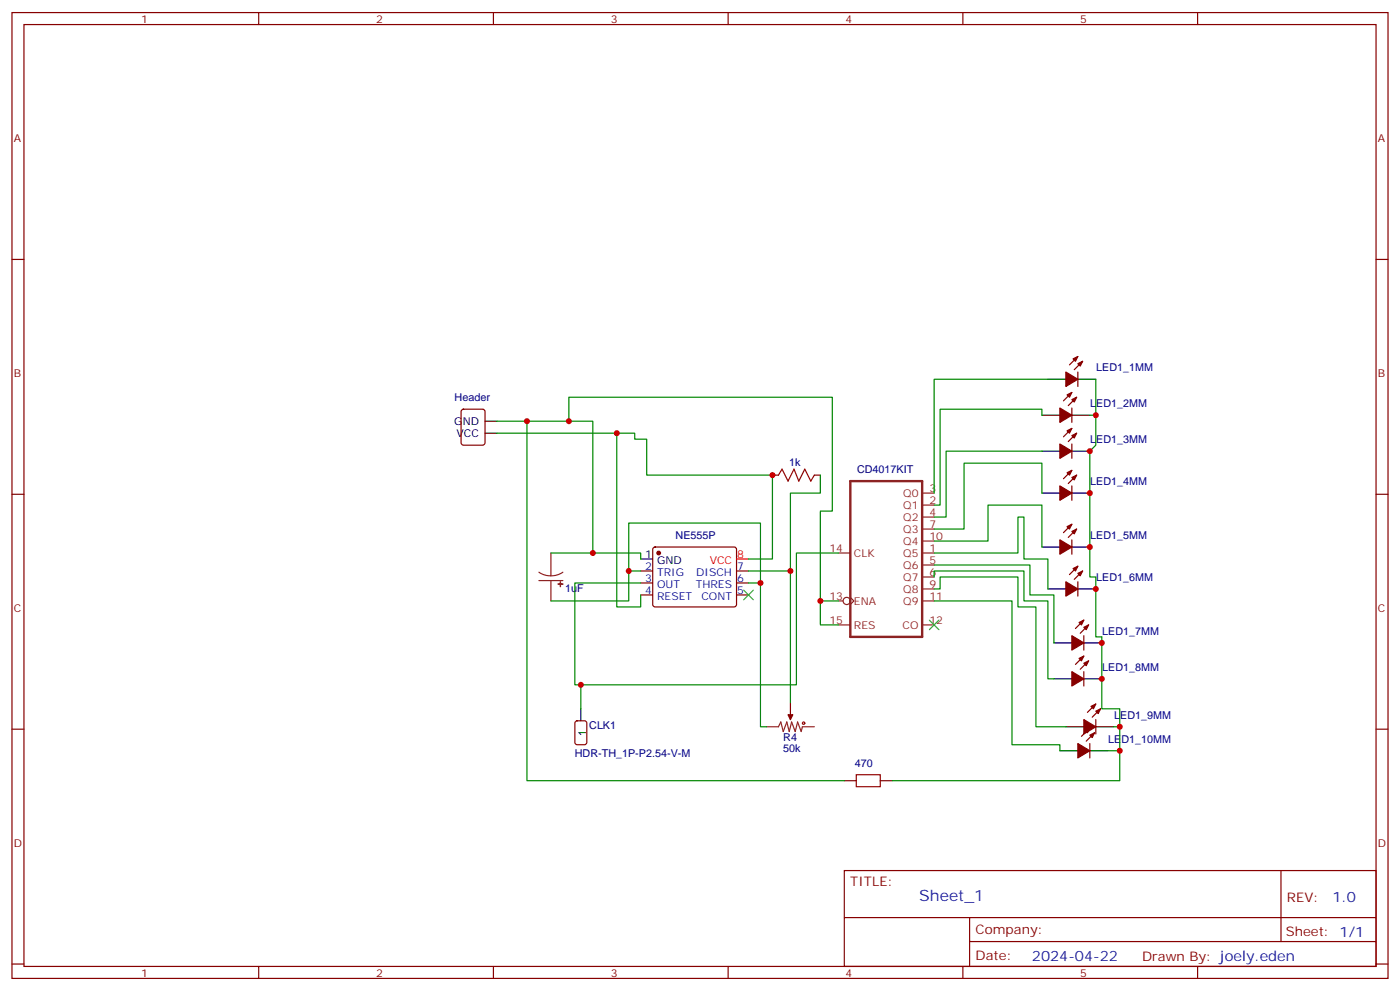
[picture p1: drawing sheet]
<svg xmlns="http://www.w3.org/2000/svg" width="412mm" height="292mm" viewBox="0 0 412 292" stroke-linecap="round" stroke-linejoin="round" font-family="sans-serif">
<g fill="none" stroke="#870000" stroke-width=".35">
<path d="M3.5 3.7h405.4v284.3h-405.4zM7.1 7.2h398.2v277.3h-398.2zM76.2 3.7v3.5M145.3 3.7v3.5M214.5 3.7v3.5M283.6 3.7v3.5M352.8 3.7v3.5M3.5 76.4h3.6M405.3 76.4h3.6M315.7 115.5l-2.4 2.5M317.1 116.9l-2.4 2.5M317.5 109.5v4.3"/>
<path d="M317.5 105l-2.5 2.4M318.9 106.4l-2.5 2.4M136.1 120.7l.4-.2h5.7l.6 .4 .1 9.5-.5 .6-5.9 .1-.6-.5-.1-9.4zM227.5 139.9h1.8M239.9 139.9h1.8M315.7 120.1v4.3M315.7 130.7v4.2M315.7 126.1l-2.4 2.5M315.7 138.5l-2.4 2.4M317.1 127.5l-2.4 2.5M317.1 139.9l-2.4 2.4M3.5 145.5h3.6"/>
<path d="M315.7 143.1v4.2M315.7 158.9v4.3M315.7 154.3l-2.4 2.5M317.1 155.8l-2.4 2.4M405.3 145.5h3.6M188.7 168.1h3.6M188.7 171.6h3.6M188.7 175.2h3.6M192.5 161.2l.5-.2h23.3l.5 .2 .2 .5-.1 16.6-.6 .4-23.6-.1-.4-.6v-16.3zM217 168.1h3.5M217 171.6h3.5M217 175.2h3.5"/>
<path d="M317.5 171.3v4.2M317.5 166.7l-2.5 2.5M318.9 168.1l-2.5 2.5M319.3 187.1v4.3M319.3 197.7v4.3M319.3 182.6l-2.5 2.4M319.3 193.1l-2.5 2.5M320.7 184l-2.5 2.4M320.7 194.6l-2.5 2.4M3.5 214.7h3.6M232.8 206.9v3.5M321 218.9v4.2"/>
<path d="M321 214.3l-2.4 2.5M322.4 215.7l-2.4 2.5M322.8 211.8v4.3M322.8 207.3l-2.5 2.4M324.2 208.7l-2.5 2.4M405.3 214.7h3.6M248.7 229.8h3.5M259.3 229.8h3.5M248.7 256.3h156.6v28.2h-156.6zM377.3 256.3v20.9M248.7 270.1h156.5M285.6 277.2h119.6"/>
<path d="M285.6 270.1v14.2M3.5 283.8h3.6M76.2 284.5v3.5M145.3 284.5v3.5M214.5 284.5v3.5M283.6 284.5v3.5M352.8 284.5v3.5M405.3 283.8h3.6"/>
</g>
<g fill="#870000" stroke="#870000" stroke-width=".35">
<path d="M316.1 105.7l1.4-.7-.7 1.4z"/>
<path d="M317.5 107.1l1.4-.7-.7 1.4z"/>
<path d="M314 109.5l3.5 2.2-3.5 2.1z"/>
<path d="M232.1 210.4h1.4l-.7 1.4z"/>
<path d="M314.3 116.2l1.4-.7-.7 1.4z"/>
<path d="M315.7 117.7l1.4-.8-.7 1.5z"/>
<path d="M312.2 120.1l3.5 2.1-3.5 2.2z"/>
<path d="M314.3 126.8l1.4-.7-.7 1.4z"/>
<path d="M315.7 128.2l1.4-.7-.7 1.4z"/>
<path d="M312.2 130.7l3.5 2.1-3.5 2.1z"/>
<path d="M314.3 139.2l1.4-.7-.7 1.4z"/>
<path d="M315.7 140.6l1.4-.7-.7 1.4z"/>
<path d="M312.2 143.1l3.5 2.1-3.5 2.1z"/>
<path d="M314.3 155l1.4-.7-.7 1.5z"/>
<path d="M315.7 156.5l1.4-.7-.7 1.4z"/>
<path d="M312.2 158.9l3.5 2.1-3.5 2.2z"/>
<path d="M316.1 167.4l1.4-.7-.7 1.4z"/>
<path d="M317.5 168.8l1.4-.7-.7 1.4z"/>
<path d="M314 171.3l3.5 2.1-3.5 2.1z"/>
<path d="M317.9 183.3l1.4-.7-.7 1.4z"/>
<path d="M319.3 184.7l1.4-.7-.7 1.4z"/>
<path d="M315.7 187.1l3.6 2.2-3.6 2.1z"/>
<path d="M321.4 208l1.4-.7-.7 1.4z"/>
<path d="M322.8 209.4l1.4-.7-.7 1.4z"/>
<path d="M319.3 211.8l3.5 2.2-3.5 2.1z"/>
<path d="M319.6 215l1.4-.7-.7 1.4z"/>
<path d="M321 216.4l1.4-.7-.7 1.4z"/>
<path d="M317.5 218.9l3.5 2.1-3.5 2.1z"/>
<path d="M317.9 193.9l1.4-.8-.7 1.5z"/>
<path d="M319.3 195.3l1.4-.7-.7 1.4z"/>
<path d="M315.7 197.7l3.6 2.1-3.6 2.2z"/>
<circle cx="194" cy="162.8" r=".53"/>
</g>
<g fill="none" stroke="#000" stroke-width=".35">
<path d="M308.7 111.7h5.3M317.5 111.7h5.3M142.9 124h3.5M142.9 127.5h3.5M306.9 122.2h5.3M306.9 132.8h5.3M315.7 122.2h5.3M315.7 132.8h5.3M306.9 145.2h5.3M315.7 145.2h5.3M188.7 164.6h3.6M306.9 161h5.3"/>
<path d="M308.7 173.4h5.3M315.7 161h5.3M317.5 173.4h5.3M310.4 189.3h5.3M310.4 199.8h5.3M319.3 189.3h5.3M319.3 199.8h5.3M171.1 208.7v3.5M314 214h5.3M322.8 214h5.3M312.2 221h5.3M321 221h5.3"/>
</g>
<g fill="none" stroke="#a10000" stroke-width=".35">
<path d="M229.3 139.9l1.1-1.8 1.7 3.5 1.8-3.5 1.4 3.5 1.8-3.5 1.7 3.5 1.1-1.7M252.2 228.1h7.1v3.5h-7.1z"/>
<circle cx="236.7" cy="212.9" r=".35"/>
</g>
<path d="M217 164.6h3.5" fill="none" stroke="#f00" stroke-width=".35"/>
<g fill="none" stroke="#8c2424" stroke-width=".35">
<path d="M271.6 148.7h3.6M271.6 145.2h3.6M271.6 152.2h3.6M271.6 155.8h3.6M271.6 159.3h3.6M158.7 168.5l1.7 .8 1.9 .2M158.7 170.9h7.1M162.3 162.8v6.7M162.3 170.9v6M165.8 168.5l-1.7 .8-1.8 .2M246.9 162.8h3.6M246.9 176.9h1.5"/>
<path d="M250.5 175.9l1 1-1 1.1M271.6 162.8h3.6M271.6 166.3h3.6M271.6 169.9h3.6M271.6 173.4h3.6M271.6 176.9h3.6M246.9 184h3.6M271.6 184h3.6M225.8 214h3.5l.7-1.5 .7 2.9 1.1-2.9 .7 2.9 .7-2.9 1 2.9 .7-2.9 1.1 2.9 .4-1.4h3.5M232.8 210.4v1.4"/>
<circle cx="249.4" cy="176.9" r="1.06"/>
</g>
<g fill="#8c2424" stroke="#8c2424" stroke-width=".35">
<path d="M164.4 171.9l1.4 .1z"/>
<path d="M165.1 171.3v1.4z"/>
</g>
<path d="M250.5 141.6h21.1v45.9h-21.1z" fill="none" stroke="#8c2424" stroke-width=".71"/>
<g fill="none" stroke="#008700" stroke-width=".35">
<path d="M308.7 111.7h-33.5v33.5M322.8 111.7v19.4l-1.8 1.7v37.1h1.8v17.6h1.8v21.2h5.2v5.3h-1.7M146.4 127.5h35.3v51.2h7v-3.5M146.4 124h28.2v38.8M155.2 124v105.8h93.5M167.6 124v-7.1h77.6v33.6h-3.5v26.4h5.2M181.7 127.5h5.3v1.8h3.5v10.6h37v24.7h-7M241.7 139.9v5.3h-8.9v22.9M306.9 122.2v-1.7h-30v28.2h-1.7M306.9 132.8h-28.2v19.4h-3.5M321 122.2h1.8M275.2 159.3h15.8v-10.6h15.9v12.3"/>
<path d="M306.9 145.2v-8.9h-22.9v19.5h-8.8M162.3 162.8h26.4v1.8M185.2 168.1v-14.1h38.8v17.6h-3.5M188.7 168.1h-3.5v8.8h-22.9M220.5 168.1h12.3v38.8M224 171.6v42.4h1.8M241.7 176.9v7.1h5.2M246.9 162.8h-12.3v38.8h-65.3v-30h19.4M275.2 162.8h24.7v-10.6h1.7v12.4h7.1v8.8M275.2 166.3h28.2v8.9h7v14.1M275.2 169.9v-1.8h26.4v8.8h7.1v22.9h1.7M275.2 173.4h1.7v-3.5h23v8.8h5.3v35.3h8.8"/>
<path d="M275.2 176.9h22.9v42.4h14.1v1.7M171.1 201.6v7.1M329.8 214v7h-3.5M329.8 221v8.8h-67"/>
</g>
<path d="M169.6 212.4l.4-.2h2.2l.6 .4 .1 5.9-.5 .7-2.4 .1-.6-.5-.1-5.9z" fill="none" stroke="#900" stroke-width=".35"/>
<path d="M219.1 173.7l2.8 2.9M221.9 173.7l-2.8 2.9M273.8 182.6l2.8 2.8M276.6 182.6l-2.8 2.8" fill="none" stroke="#3c3" stroke-width=".35"/>
<g fill="#c00">
<circle cx="324.6" cy="189.3" r=".88"/>
<circle cx="324.6" cy="199.8" r=".88"/>
<circle cx="321" cy="161" r=".88"/>
<circle cx="321" cy="145.2" r=".88"/>
<circle cx="321" cy="132.8" r=".88"/>
<circle cx="322.8" cy="122.2" r=".88"/>
<circle cx="329.8" cy="214" r=".88"/>
<circle cx="322.8" cy="173.4" r=".88"/>
<circle cx="329.8" cy="221" r=".88"/>
<circle cx="185.2" cy="168.1" r=".88"/>
<circle cx="224" cy="171.6" r=".88"/>
<circle cx="232.8" cy="168.1" r=".88"/>
<circle cx="181.7" cy="127.5" r=".88"/>
<circle cx="227.5" cy="139.9" r=".88"/>
<circle cx="174.6" cy="162.8" r=".88"/>
<circle cx="155.2" cy="124" r=".88"/>
<circle cx="167.6" cy="124" r=".88"/>
<circle cx="241.7" cy="176.9" r=".88"/>
<circle cx="171.1" cy="201.6" r=".88"/>
</g>
<text font-size="4.6" fill="#00f" x="270.8" y="265.3">Sheet_1</text>
<g font-size="4.2" fill="#00f">
<text x="392.5" y="265.6">1.0</text>
<text x="304" y="282.9">2024-04-22</text>
</g>
<g font-size="3.9" fill="#800">
<text x="250.5" y="260.9">TITLE:</text>
<text x="379.1" y="265.6">REV:</text>
<text x="287.4" y="275.1">Company:</text>
<text x="378.7" y="275.7">Sheet: 1/1</text>
<text x="287.4" y="282.8">Date:</text>
<text x="336.4" y="282.8">Drawn By: joely.eden</text>
</g>
<g font-size="3.2" fill="#800">
<text x="41.6" y="6.7">1</text>
<text x="110.8" y="6.7">2</text>
<text x="179.9" y="6.7">3</text>
<text x="249.1" y="6.7">4</text>
<text x="318.2" y="6.7">5</text>
<text x="4.1" y="41.8">A</text>
<text x="405.9" y="41.8">A</text>
<text x="4.1" y="110.9">B</text>
<text x="405.9" y="110.9">B</text>
<text x="4.1" y="180.1">C</text>
<text x="405.9" y="180.1">C</text>
<text x="4.1" y="249.2">D</text>
<text x="405.9" y="249.2">D</text>
<text x="41.6" y="287.5">1</text>
<text x="110.8" y="287.5">2</text>
<text x="179.9" y="287.5">3</text>
<text x="249.1" y="287.5">4</text>
<text x="318.2" y="287.5">5</text>
</g>
<g font-size="3.2" fill="#000080">
<text x="322.9" y="109.3">LED1_1MM</text>
<text x="133.9" y="118.1">Header</text>
<text x="321.2" y="119.9">LED1_2MM</text>
<text x="321.2" y="130.4">LED1_3MM</text>
<text x="232.5" y="137">1k</text>
<text x="252.5" y="139.2">CD4017KIT</text>
<text x="321.2" y="142.8">LED1_4MM</text>
<text x="199" y="158.6">NE555P</text>
<text x="321.2" y="158.7">LED1_5MM</text>
<text x="322.9" y="171">LED1_6MM</text>
<text x="166.5" y="174.2">1uF</text>
<text x="324.7" y="186.9">LED1_7MM</text>
<text x="324.7" y="197.5">LED1_8MM</text>
<text x="173.6" y="214.7">CLK1</text>
<text x="328.2" y="211.6">LED1_9MM</text>
<text x="230.7" y="221.4">50k</text>
<text x="230.7" y="218.2">R4</text>
<text x="326.4" y="218.6">LED1_10MM</text>
<text x="169.3" y="222.8">HDR-TH_1P-P2.54-V-M</text>
<text x="251.8" y="225.7">470</text>
</g>
<g font-size="3.2">
<text x="133.8" y="125.1">GND</text>
<text x="134.5" y="128.6">VCC</text>
<text x="190.1" y="164.2">1</text>
<text x="193.6" y="166">GND</text>
<text x="172.7" y="216.8" transform="rotate(-90 172.7 216.8)">1</text>
</g>
<g font-size="3.2" fill="#8d2323">
<text x="266.1" y="149.8">Q1</text>
<text x="266.1" y="146.2">Q0</text>
<text x="273.8" y="148.3">2</text>
<text x="273.8" y="144.8">3</text>
<text x="266.1" y="153.3">Q2</text>
<text x="273.8" y="151.9">4</text>
<text x="273.8" y="155.4">7</text>
<text x="266.1" y="156.8">Q3</text>
<text x="266.1" y="160.3">Q4</text>
<text x="273.8" y="158.9">10</text>
<text x="244.3" y="162.5">14</text>
<text x="251.5" y="163.9">CLK</text>
<text x="266.1" y="163.9">Q5</text>
<text x="266.1" y="167.4">Q6</text>
<text x="273.8" y="162.5">1</text>
<text x="273.8" y="166">5</text>
<text x="266.1" y="170.9">Q7</text>
<text x="273.8" y="169.5">6</text>
<text x="273.8" y="173">9</text>
<text x="244.3" y="176.6">13</text>
<text x="251.5" y="178">ENA</text>
<text x="266.1" y="174.4">Q8</text>
<text x="266.1" y="178">Q9</text>
<text x="273.8" y="176.6">11</text>
<text x="244.3" y="183.6">15</text>
<text x="251.5" y="185">RES</text>
<text x="265.9" y="185">CO</text>
<text x="273.8" y="183.6">12</text>
</g>
<g font-size="3.2" fill="#00f">
<text x="190.1" y="167.7">2</text>
<text x="217.1" y="167.7">7</text>
<text x="190.1" y="171.3">3</text>
<text x="193.6" y="169.5">TRIG</text>
<text x="193.6" y="173">OUT</text>
<text x="204.9" y="173">THRES</text>
<text x="205.1" y="169.5">DISCH</text>
<text x="217.1" y="171.3">6</text>
<text x="190.1" y="174.8">4</text>
<text x="193.6" y="176.6">RESET</text>
<text x="206.6" y="176.6">CONT</text>
<text x="217.1" y="174.8">5</text>
</g>
<g font-size="3.2" fill="#f00">
<text x="209.1" y="166">VCC</text>
<text x="217.1" y="164.2">8</text>
</g>
</svg>
